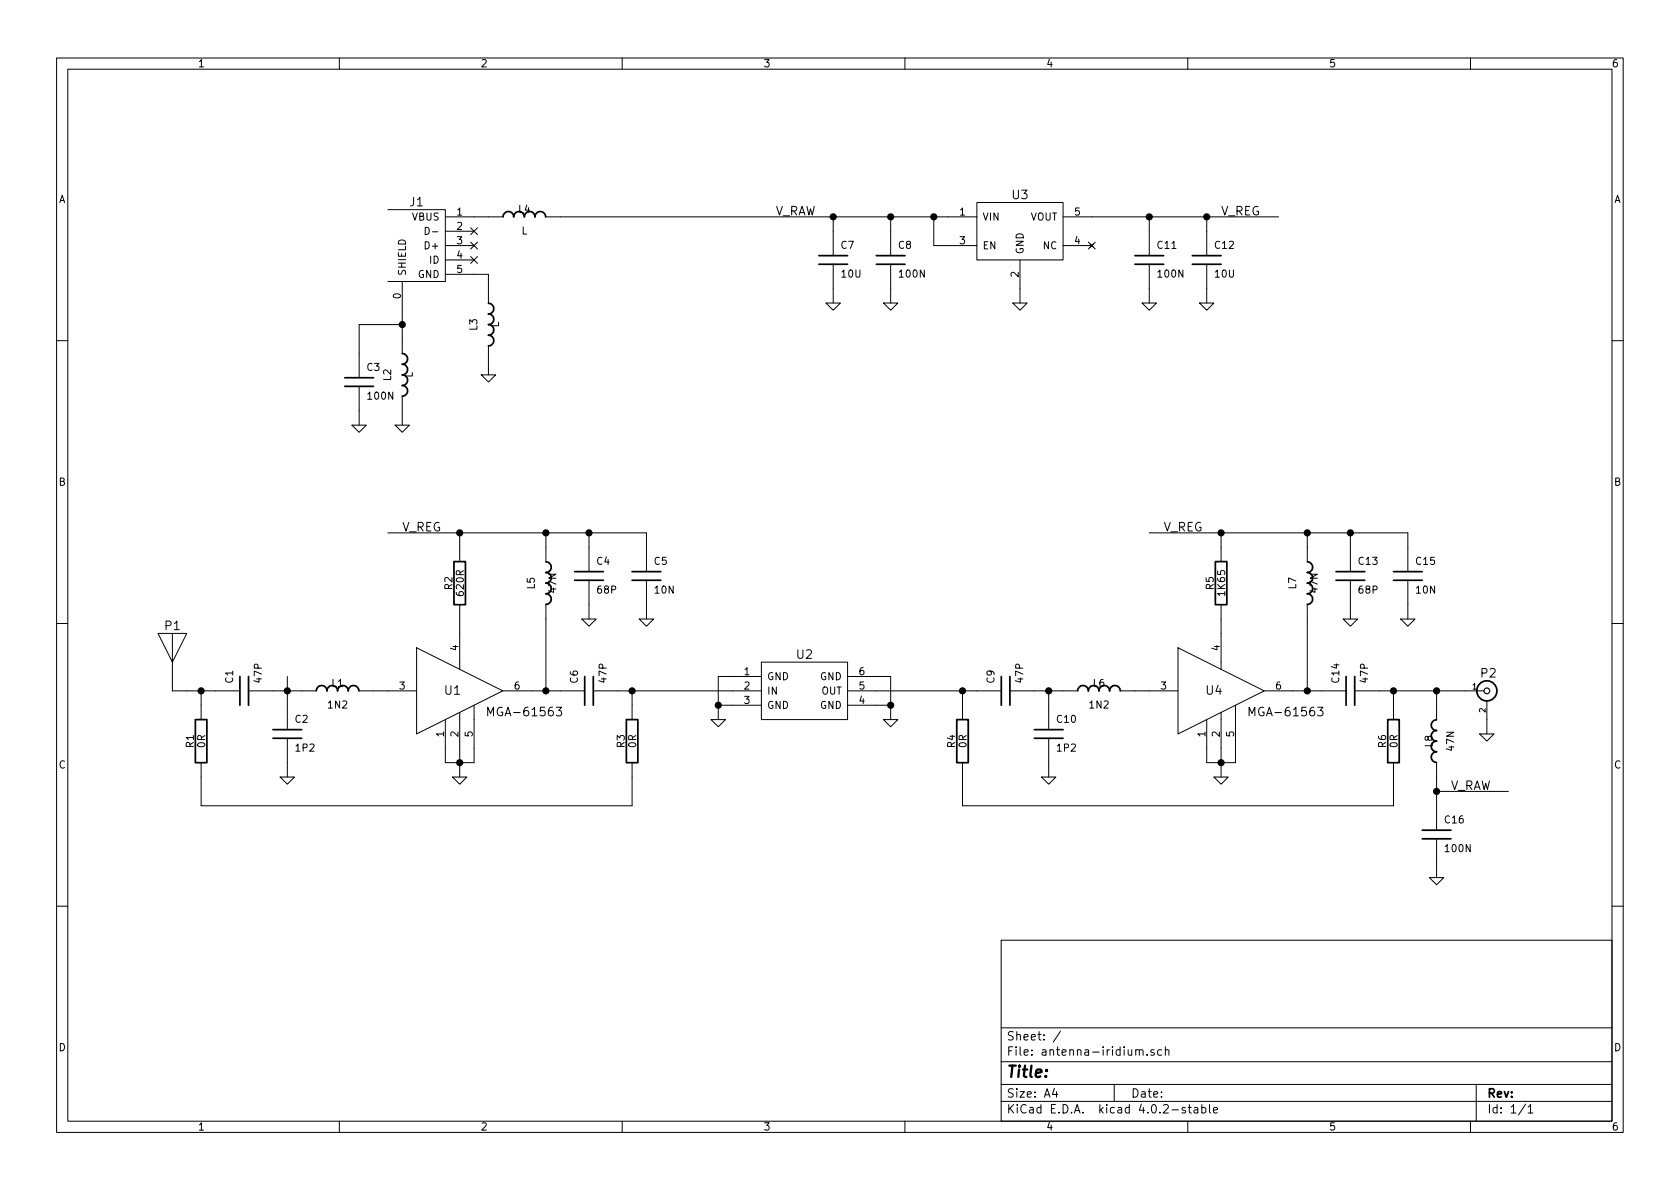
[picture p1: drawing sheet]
EESchema Schematic File Version 2
LIBS:analog_devices
LIBS:conn_power
LIBS:conn_rf
LIBS:epcos
LIBS:hackrf
LIBS:passive
LIBS:regulator
LIBS:rf_antenna
LIBS:rf_lna
LIBS:supply
LIBS:antenna-iridium-cache
EELAYER 25 0
EELAYER END
$Descr A4 11693 8268
encoding utf-8
Sheet 1 1
Title ""
Date ""
Rev ""
Comp ""
Comment1 ""
Comment2 ""
Comment3 ""
Comment4 ""
$EndDescr
$Comp
L ANT P1
U 1 1
P 1200 4800
F 0 "P1" H 1200 5250 60  0000 C CNN
F 1 "ANT" H 1200 4750 60  0001 C CNN
F 2 "antenna:TAOGLAS_IP.1621.25.4.A.02" H 1200 4800 60  0001 C CNN
F 3 "http://www.taoglas.com/wp-content/uploads/2015/06/IP.1621.25.4.A.02.pdf" H 1200 4800 60  0001 C CNN
F 4 "Taoglas" H 1200 4800 60  0001 C CNN "Mfr"
F 5 "IP.1621.25.4.A.02" H 1200 4800 60  0001 C CNN "Part"
	1    1200 4800
	1    0    0    -1  
$EndComp
$Comp
L AVAGO_MGA-62563 U1
U 1 1
P 3200 4800
F 0 "U1" H 3150 4800 60  0000 C CNN
F 1 "MGA-61563" H 3650 4650 60  0000 C CNN
F 2 "ipc_sot:IPC_SOT65P210X110-6N" H 2950 4500 60  0001 C CNN
F 3 "http://docs.avagotech.com/docs/AV02-1471EN" H 2950 4500 60  0001 C CNN
	1    3200 4800
	1    0    0    -1  
$EndComp
$Comp
L C C2
U 1 1
P 2000 5100
F 0 "C2" H 2050 5200 50  0000 L CNN
F 1 "1P2" H 2050 5000 50  0000 L CNN
F 2 "ipc_capc:IPC_CAPC1005X55N" H 2000 5100 60  0001 C CNN
F 3 "" H 2000 5100 60  0000 C CNN
F 4 "Murata" H 2000 5100 60  0001 C CNN "Mfr"
F 5 "GRM1555C1H1R2WA01" H 2000 5100 60  0001 C CNN "Part"
	1    2000 5100
	1    0    0    -1  
$EndComp
$Comp
L C C1
U 1 1
P 1700 4800
F 0 "C1" H 1750 4900 50  0000 L CNN
F 1 "47P" H 1750 4700 50  0000 L CNN
F 2 "ipc_capc:IPC_CAPC1005X55N" H 1700 4800 60  0001 C CNN
F 3 "" H 1700 4800 60  0000 C CNN
F 4 "Murata" H 1700 4800 60  0001 C CNN "Mfr"
F 5 "GRM1555C1H470FA01" H 1700 4800 60  0001 C CNN "Part"
	1    1700 4800
	0    -1   -1   0   
$EndComp
$Comp
L C C6
U 1 1
P 4100 4800
F 0 "C6" H 4150 4900 50  0000 L CNN
F 1 "47P" H 4150 4700 50  0000 L CNN
F 2 "ipc_capc:IPC_CAPC1005X55N" H 4100 4800 60  0001 C CNN
F 3 "" H 4100 4800 60  0000 C CNN
F 4 "Murata" H 4100 4800 60  0001 C CNN "Mfr"
F 5 "GRM1555C1H470FA01" H 4100 4800 60  0001 C CNN "Part"
	1    4100 4800
	0    -1   -1   0   
$EndComp
$Comp
L C C4
U 1 1
P 4100 4000
F 0 "C4" H 4150 4100 50  0000 L CNN
F 1 "68P" H 4150 3900 50  0000 L CNN
F 2 "ipc_capc:IPC_CAPC1005X55N" H 4100 4000 60  0001 C CNN
F 3 "" H 4100 4000 60  0000 C CNN
F 4 "Murata" H 4100 4000 60  0001 C CNN "Mfr"
F 5 "GRM1555C1H680FA01" H 4100 4000 60  0001 C CNN "Part"
	1    4100 4000
	1    0    0    -1  
$EndComp
$Comp
L C C5
U 1 1
P 4500 4000
F 0 "C5" H 4550 4100 50  0000 L CNN
F 1 "10N" H 4550 3900 50  0000 L CNN
F 2 "ipc_capc:IPC_CAPC1005X55N" H 4500 4000 60  0001 C CNN
F 3 "" H 4500 4000 60  0000 C CNN
F 4 "Murata" H 4500 4000 60  0001 C CNN "Mfr"
F 5 "GRM155R71E103JA01" H 4500 4000 60  0001 C CNN "Part"
	1    4500 4000
	1    0    0    -1  
$EndComp
$Comp
L L L1
U 1 1
P 2350 4800
F 0 "L1" V 2300 4800 50  0000 C CNN
F 1 "1N2" V 2450 4800 50  0000 C CNN
F 2 "ipc_indc:IPC_INDC1005X60N" H 2350 4800 60  0001 C CNN
F 3 "" H 2350 4800 60  0000 C CNN
F 4 "Murata" V 2350 4800 60  0001 C CNN "Mfr"
F 5 "LQG15HS1N2S02" V 2350 4800 60  0001 C CNN "Part"
	1    2350 4800
	0    1    1    0   
$EndComp
$Comp
L L L5
U 1 1
P 3800 4050
F 0 "L5" V 3700 4050 50  0000 C CNN
F 1 "47N" V 3850 4050 50  0000 C CNN
F 2 "ipc_indc:IPC_INDC1608X95N" H 3800 4050 60  0001 C CNN
F 3 "" H 3800 4050 60  0000 C CNN
F 4 "Murata" V 3800 4050 60  0001 C CNN "Mfr"
F 5 "LQW18AN47NG00" V 3800 4050 60  0001 C CNN "Part"
	1    3800 4050
	1    0    0    1   
$EndComp
$Comp
L R R2
U 1 1
P 3200 4050
F 0 "R2" V 3280 4050 50  0000 C CNN
F 1 "620R" V 3200 4050 50  0000 C CNN
F 2 "ipc_resc:IPC_RESC1608X55N" H 3200 4050 60  0001 C CNN
F 3 "" H 3200 4050 60  0000 C CNN
F 4 "Panasonic" V 3200 4050 60  0001 C CNN "Mfr"
F 5 "ERJ-3EKF6200V" V 3200 4050 60  0001 C CNN "Part"
	1    3200 4050
	-1   0    0    -1  
$EndComp
$Comp
L GND #PWR01
U 1 1
P 3200 5400
F 0 "#PWR01" H 3200 5400 30  0001 C CNN
F 1 "GND" H 3200 5330 30  0001 C CNN
F 2 "" H 3200 5400 60  0000 C CNN
F 3 "" H 3200 5400 60  0000 C CNN
	1    3200 5400
	1    0    0    -1  
$EndComp
$Comp
L GND #PWR02
U 1 1
P 4100 4300
F 0 "#PWR02" H 4100 4300 30  0001 C CNN
F 1 "GND" H 4100 4230 30  0001 C CNN
F 2 "" H 4100 4300 60  0000 C CNN
F 3 "" H 4100 4300 60  0000 C CNN
	1    4100 4300
	1    0    0    -1  
$EndComp
$Comp
L GND #PWR03
U 1 1
P 4500 4300
F 0 "#PWR03" H 4500 4300 30  0001 C CNN
F 1 "GND" H 4500 4230 30  0001 C CNN
F 2 "" H 4500 4300 60  0000 C CNN
F 3 "" H 4500 4300 60  0000 C CNN
	1    4500 4300
	1    0    0    -1  
$EndComp
$Comp
L GND #PWR04
U 1 1
P 2000 5400
F 0 "#PWR04" H 2000 5400 30  0001 C CNN
F 1 "GND" H 2000 5330 30  0001 C CNN
F 2 "" H 2000 5400 60  0000 C CNN
F 3 "" H 2000 5400 60  0000 C CNN
	1    2000 5400
	1    0    0    -1  
$EndComp
$Comp
L CONN_COAX P2
U 1 1
P 10350 4800
F 0 "P2" H 10360 4920 60  0000 C CNN
F 1 "CONN_COAX" V 10460 4740 40  0001 C CNN
F 2 "rf_sma:MOLEX_0732511350" H 10350 4800 60  0001 C CNN
F 3 "http://www.molex.com/pdm_docs/sd/732511352_sd.pdf" H 10350 4800 60  0001 C CNN
F 4 "Molex" H 10350 4800 60  0001 C CNN "Mfr"
F 5 "0732511350" H 10350 4800 60  0001 C CNN "Part"
	1    10350 4800
	1    0    0    -1  
$EndComp
$Comp
L C C14
U 1 1
P 9400 4800
F 0 "C14" H 9450 4900 50  0000 L CNN
F 1 "47P" H 9450 4700 50  0000 L CNN
F 2 "ipc_capc:IPC_CAPC1005X55N" H 9400 4800 60  0001 C CNN
F 3 "" H 9400 4800 60  0000 C CNN
F 4 "Murata" H 9400 4800 60  0001 C CNN "Mfr"
F 5 "GRM1555C1H470FA01" H 9400 4800 60  0001 C CNN "Part"
	1    9400 4800
	0    -1   -1   0   
$EndComp
$Comp
L AVAGO_MGA-62563 U4
U 1 1
P 8500 4800
F 0 "U4" H 8450 4800 60  0000 C CNN
F 1 "MGA-61563" H 8950 4650 60  0000 C CNN
F 2 "ipc_sot:IPC_SOT65P210X110-6N" H 8250 4500 60  0001 C CNN
F 3 "http://docs.avagotech.com/docs/AV02-1471EN" H 8250 4500 60  0001 C CNN
	1    8500 4800
	1    0    0    -1  
$EndComp
$Comp
L R R5
U 1 1
P 8500 4050
F 0 "R5" V 8580 4050 50  0000 C CNN
F 1 "1K65" V 8500 4050 50  0000 C CNN
F 2 "ipc_resc:IPC_RESC1608X55N" H 8500 4050 60  0001 C CNN
F 3 "" H 8500 4050 60  0000 C CNN
F 4 "Panasonic" V 8500 4050 60  0001 C CNN "Mfr"
F 5 "ERJ-3EKF1651V" V 8500 4050 60  0001 C CNN "Part"
	1    8500 4050
	-1   0    0    -1  
$EndComp
$Comp
L L L7
U 1 1
P 9100 4050
F 0 "L7" V 9000 4050 50  0000 C CNN
F 1 "47N" V 9150 4050 50  0000 C CNN
F 2 "ipc_indc:IPC_INDC1608X95N" H 9100 4050 60  0001 C CNN
F 3 "" H 9100 4050 60  0000 C CNN
F 4 "Murata" V 9100 4050 60  0001 C CNN "Mfr"
F 5 "LQW18AN47NG00" V 9100 4050 60  0001 C CNN "Part"
	1    9100 4050
	1    0    0    1   
$EndComp
$Comp
L C C13
U 1 1
P 9400 4000
F 0 "C13" H 9450 4100 50  0000 L CNN
F 1 "68P" H 9450 3900 50  0000 L CNN
F 2 "ipc_capc:IPC_CAPC1005X55N" H 9400 4000 60  0001 C CNN
F 3 "" H 9400 4000 60  0000 C CNN
F 4 "Murata" H 9400 4000 60  0001 C CNN "Mfr"
F 5 "GRM1555C1H680FA01" H 9400 4000 60  0001 C CNN "Part"
	1    9400 4000
	1    0    0    -1  
$EndComp
$Comp
L C C15
U 1 1
P 9800 4000
F 0 "C15" H 9850 4100 50  0000 L CNN
F 1 "10N" H 9850 3900 50  0000 L CNN
F 2 "ipc_capc:IPC_CAPC1005X55N" H 9800 4000 60  0001 C CNN
F 3 "" H 9800 4000 60  0000 C CNN
F 4 "Murata" H 9800 4000 60  0001 C CNN "Mfr"
F 5 "GRM155R71E103JA01" H 9800 4000 60  0001 C CNN "Part"
	1    9800 4000
	1    0    0    -1  
$EndComp
$Comp
L GND #PWR05
U 1 1
P 9400 4300
F 0 "#PWR05" H 9400 4300 30  0001 C CNN
F 1 "GND" H 9400 4230 30  0001 C CNN
F 2 "" H 9400 4300 60  0000 C CNN
F 3 "" H 9400 4300 60  0000 C CNN
	1    9400 4300
	1    0    0    -1  
$EndComp
$Comp
L GND #PWR06
U 1 1
P 9800 4300
F 0 "#PWR06" H 9800 4300 30  0001 C CNN
F 1 "GND" H 9800 4230 30  0001 C CNN
F 2 "" H 9800 4300 60  0000 C CNN
F 3 "" H 9800 4300 60  0000 C CNN
	1    9800 4300
	1    0    0    -1  
$EndComp
$Comp
L GND #PWR07
U 1 1
P 8500 5400
F 0 "#PWR07" H 8500 5400 30  0001 C CNN
F 1 "GND" H 8500 5330 30  0001 C CNN
F 2 "" H 8500 5400 60  0000 C CNN
F 3 "" H 8500 5400 60  0000 C CNN
	1    8500 5400
	1    0    0    -1  
$EndComp
$Comp
L L L6
U 1 1
P 7650 4800
F 0 "L6" V 7600 4800 50  0000 C CNN
F 1 "1N2" V 7750 4800 50  0000 C CNN
F 2 "ipc_indc:IPC_INDC1005X60N" H 7650 4800 60  0001 C CNN
F 3 "" H 7650 4800 60  0000 C CNN
F 4 "Murata" V 7650 4800 60  0001 C CNN "Mfr"
F 5 "LQG15HS1N2S02" V 7650 4800 60  0001 C CNN "Part"
	1    7650 4800
	0    1    1    0   
$EndComp
$Comp
L C C10
U 1 1
P 7300 5100
F 0 "C10" H 7350 5200 50  0000 L CNN
F 1 "1P2" H 7350 5000 50  0000 L CNN
F 2 "ipc_capc:IPC_CAPC1005X55N" H 7300 5100 60  0001 C CNN
F 3 "" H 7300 5100 60  0000 C CNN
F 4 "Murata" H 7300 5100 60  0001 C CNN "Mfr"
F 5 "GRM1555C1H1R2WA01" H 7300 5100 60  0001 C CNN "Part"
	1    7300 5100
	1    0    0    -1  
$EndComp
$Comp
L GND #PWR08
U 1 1
P 7300 5400
F 0 "#PWR08" H 7300 5400 30  0001 C CNN
F 1 "GND" H 7300 5330 30  0001 C CNN
F 2 "" H 7300 5400 60  0000 C CNN
F 3 "" H 7300 5400 60  0000 C CNN
	1    7300 5400
	1    0    0    -1  
$EndComp
$Comp
L GND #PWR09
U 1 1
P 10350 5100
F 0 "#PWR09" H 10350 5100 30  0001 C CNN
F 1 "GND" H 10350 5030 30  0001 C CNN
F 2 "" H 10350 5100 60  0000 C CNN
F 3 "" H 10350 5100 60  0000 C CNN
	1    10350 5100
	1    0    0    -1  
$EndComp
$Comp
L EPCOS_DCC6C U2
U 1 1
P 5600 4800
F 0 "U2" H 5600 5050 60  0000 C CNN
F 1 "EPCOS_DCC6C" H 5600 4550 60  0001 C CNN
F 2 "epcos:EPCOS_DCC6C" H 5600 4800 60  0001 C CNN
F 3 "http://wireless.murata.com/RFM/data/sf2250e.pdf" H 5600 4800 60  0001 C CNN
F 4 "Murata" H 5600 4800 60  0001 C CNN "Mfr"
F 5 "SF2250E" H 5600 4550 60  0001 C CNN "Part"
	1    5600 4800
	1    0    0    -1  
$EndComp
$Comp
L C C9
U 1 1
P 7000 4800
F 0 "C9" H 7050 4900 50  0000 L CNN
F 1 "47P" H 7050 4700 50  0000 L CNN
F 2 "ipc_capc:IPC_CAPC1005X55N" H 7000 4800 60  0001 C CNN
F 3 "" H 7000 4800 60  0000 C CNN
F 4 "Murata" H 7000 4800 60  0001 C CNN "Mfr"
F 5 "GRM1555C1H470FA01" H 7000 4800 60  0001 C CNN "Part"
	1    7000 4800
	0    -1   -1   0   
$EndComp
$Comp
L GND #PWR010
U 1 1
P 6200 5000
F 0 "#PWR010" H 6200 5000 30  0001 C CNN
F 1 "GND" H 6200 4930 30  0001 C CNN
F 2 "" H 6200 5000 60  0000 C CNN
F 3 "" H 6200 5000 60  0000 C CNN
	1    6200 5000
	1    0    0    -1  
$EndComp
$Comp
L GND #PWR011
U 1 1
P 5000 5000
F 0 "#PWR011" H 5000 5000 30  0001 C CNN
F 1 "GND" H 5000 4930 30  0001 C CNN
F 2 "" H 5000 5000 60  0000 C CNN
F 3 "" H 5000 5000 60  0000 C CNN
	1    5000 5000
	1    0    0    -1  
$EndComp
$Comp
L ADP151_TSOT U3
U 1 1
P 7100 1600
F 0 "U3" H 7100 1850 60  0000 C CNN
F 1 "ADP151_TSOT" H 7450 1350 60  0001 C CNN
F 2 "ipc_sot:IPC_SOT95P280X110-5N" H 7100 1600 60  0001 C CNN
F 3 "" H 7100 1600 60  0000 C CNN
F 4 "Analog Devices" H 7100 1600 60  0001 C CNN "Mfr"
F 5 "ADP151AUJZ-3.0-R7" H 7100 1600 60  0001 C CNN "Part"
	1    7100 1600
	1    0    0    -1  
$EndComp
$Comp
L C C8
U 1 1
P 6200 1800
F 0 "C8" H 6250 1900 50  0000 L CNN
F 1 "100N" H 6250 1700 50  0000 L CNN
F 2 "ipc_capc:IPC_CAPC1608X95N" H 6200 1800 60  0001 C CNN
F 3 "" H 6200 1800 60  0000 C CNN
	1    6200 1800
	1    0    0    -1  
$EndComp
NoConn ~ 7600 1700
$Comp
L GND #PWR012
U 1 1
P 7100 2100
F 0 "#PWR012" H 7100 2100 30  0001 C CNN
F 1 "GND" H 7100 2030 30  0001 C CNN
F 2 "" H 7100 2100 60  0000 C CNN
F 3 "" H 7100 2100 60  0000 C CNN
	1    7100 2100
	1    0    0    -1  
$EndComp
$Comp
L C C7
U 1 1
P 5800 1800
F 0 "C7" H 5850 1900 50  0000 L CNN
F 1 "10U" H 5850 1700 50  0000 L CNN
F 2 "ipc_capc:IPC_CAPC2012X140N" H 5800 1800 60  0001 C CNN
F 3 "" H 5800 1800 60  0000 C CNN
	1    5800 1800
	1    0    0    -1  
$EndComp
$Comp
L GND #PWR013
U 1 1
P 6200 2100
F 0 "#PWR013" H 6200 2100 30  0001 C CNN
F 1 "GND" H 6200 2030 30  0001 C CNN
F 2 "" H 6200 2100 60  0000 C CNN
F 3 "" H 6200 2100 60  0000 C CNN
	1    6200 2100
	1    0    0    -1  
$EndComp
$Comp
L GND #PWR014
U 1 1
P 5800 2100
F 0 "#PWR014" H 5800 2100 30  0001 C CNN
F 1 "GND" H 5800 2030 30  0001 C CNN
F 2 "" H 5800 2100 60  0000 C CNN
F 3 "" H 5800 2100 60  0000 C CNN
	1    5800 2100
	1    0    0    -1  
$EndComp
$Comp
L C C11
U 1 1
P 8000 1800
F 0 "C11" H 8050 1900 50  0000 L CNN
F 1 "100N" H 8050 1700 50  0000 L CNN
F 2 "ipc_capc:IPC_CAPC1608X95N" H 8000 1800 60  0001 C CNN
F 3 "" H 8000 1800 60  0000 C CNN
	1    8000 1800
	1    0    0    -1  
$EndComp
$Comp
L C C12
U 1 1
P 8400 1800
F 0 "C12" H 8450 1900 50  0000 L CNN
F 1 "10U" H 8450 1700 50  0000 L CNN
F 2 "ipc_capc:IPC_CAPC2012X140N" H 8400 1800 60  0001 C CNN
F 3 "" H 8400 1800 60  0000 C CNN
	1    8400 1800
	1    0    0    -1  
$EndComp
$Comp
L GND #PWR015
U 1 1
P 8000 2100
F 0 "#PWR015" H 8000 2100 30  0001 C CNN
F 1 "GND" H 8000 2030 30  0001 C CNN
F 2 "" H 8000 2100 60  0000 C CNN
F 3 "" H 8000 2100 60  0000 C CNN
	1    8000 2100
	1    0    0    -1  
$EndComp
$Comp
L GND #PWR016
U 1 1
P 8400 2100
F 0 "#PWR016" H 8400 2100 30  0001 C CNN
F 1 "GND" H 8400 2030 30  0001 C CNN
F 2 "" H 8400 2100 60  0000 C CNN
F 3 "" H 8400 2100 60  0000 C CNN
	1    8400 2100
	1    0    0    -1  
$EndComp
$Comp
L C C16
U 1 1
P 10000 5800
F 0 "C16" H 10050 5900 50  0000 L CNN
F 1 "100N" H 10050 5700 50  0000 L CNN
F 2 "ipc_capc:IPC_CAPC1608X95N" H 10000 5800 60  0001 C CNN
F 3 "" H 10000 5800 60  0000 C CNN
	1    10000 5800
	1    0    0    -1  
$EndComp
Text Label 10100 5500 0    60   ~ 0
V_RAW
Text Label 5400 1500 0    60   ~ 0
V_RAW
Text Label 8500 1500 0    60   ~ 0
V_REG
Text Label 8100 3700 0    60   ~ 0
V_REG
Text Label 2800 3700 0    60   ~ 0
V_REG
$Comp
L GSG-USB-MICRO-B-SHIELDED J1
U 1 1
P 3050 1700
F 0 "J1" H 3200 2000 60  0000 C CNN
F 1 "GSG-USB-MICRO-B-SHIELDED" V 3450 1700 60  0001 C CNN
F 2 "hackrf:GSG-USB-MICROB-FCI-10103592" H 3050 1700 60  0001 C CNN
F 3 "" H 3050 1700 60  0000 C CNN
	1    3050 1700
	-1   0    0    -1  
$EndComp
$Comp
L L L4
U 1 1
P 3650 1500
F 0 "L4" V 3600 1500 50  0000 C CNN
F 1 "L" V 3750 1500 50  0000 C CNN
F 2 "ipc_indc:IPC_INDC1608X95N" H 3650 1500 60  0001 C CNN
F 3 "" H 3650 1500 60  0000 C CNN
	1    3650 1500
	0    1    1    0   
$EndComp
$Comp
L L L2
U 1 1
P 2800 2600
F 0 "L2" V 2700 2600 50  0000 C CNN
F 1 "L" V 2850 2600 50  0000 C CNN
F 2 "ipc_indc:IPC_INDC1608X95N" H 2800 2600 60  0001 C CNN
F 3 "" H 2800 2600 60  0000 C CNN
	1    2800 2600
	1    0    0    1   
$EndComp
$Comp
L L L3
U 1 1
P 3400 2250
F 0 "L3" V 3300 2250 50  0000 C CNN
F 1 "L" V 3450 2250 50  0000 C CNN
F 2 "ipc_indc:IPC_INDC1608X95N" H 3400 2250 60  0001 C CNN
F 3 "" H 3400 2250 60  0000 C CNN
	1    3400 2250
	1    0    0    1   
$EndComp
$Comp
L GND #PWR017
U 1 1
P 3400 2600
F 0 "#PWR017" H 3400 2600 30  0001 C CNN
F 1 "GND" H 3400 2530 30  0001 C CNN
F 2 "" H 3400 2600 60  0000 C CNN
F 3 "" H 3400 2600 60  0000 C CNN
	1    3400 2600
	1    0    0    -1  
$EndComp
$Comp
L GND #PWR018
U 1 1
P 2800 2950
F 0 "#PWR018" H 2800 2950 30  0001 C CNN
F 1 "GND" H 2800 2880 30  0001 C CNN
F 2 "" H 2800 2950 60  0000 C CNN
F 3 "" H 2800 2950 60  0000 C CNN
	1    2800 2950
	1    0    0    -1  
$EndComp
NoConn ~ 3300 1800
NoConn ~ 3300 1700
NoConn ~ 3300 1600
$Comp
L GND #PWR019
U 1 1
P 2500 2950
F 0 "#PWR019" H 2500 2950 30  0001 C CNN
F 1 "GND" H 2500 2880 30  0001 C CNN
F 2 "" H 2500 2950 60  0000 C CNN
F 3 "" H 2500 2950 60  0000 C CNN
	1    2500 2950
	1    0    0    -1  
$EndComp
$Comp
L C C3
U 1 1
P 2500 2650
F 0 "C3" H 2550 2750 50  0000 L CNN
F 1 "100N" H 2550 2550 50  0000 L CNN
F 2 "ipc_capc:IPC_CAPC2012X140N" H 2500 2650 60  0001 C CNN
F 3 "" H 2500 2650 60  0000 C CNN
	1    2500 2650
	1    0    0    -1  
$EndComp
Wire Wire Line
	1900 4800 2100 4800
Wire Wire Line
	2000 4700 2000 4900
Connection ~ 2000 4800
Wire Wire Line
	2600 4800 2700 4800
Wire Wire Line
	3200 4400 3200 4300
Wire Wire Line
	3200 3800 3200 3700
Wire Wire Line
	2700 3700 4500 3700
Wire Wire Line
	3800 3700 3800 3800
Wire Wire Line
	3800 4300 3800 4800
Wire Wire Line
	3700 4800 3900 4800
Connection ~ 3800 4800
Wire Wire Line
	4100 3700 4100 3800
Connection ~ 3800 3700
Wire Wire Line
	4500 3700 4500 3800
Connection ~ 4100 3700
Wire Wire Line
	3100 5200 3100 5300
Wire Wire Line
	3100 5300 3300 5300
Wire Wire Line
	3200 5200 3200 5400
Wire Wire Line
	3300 5300 3300 5200
Connection ~ 3200 5300
Wire Wire Line
	4100 4300 4100 4200
Wire Wire Line
	4500 4300 4500 4200
Wire Wire Line
	2000 5300 2000 5400
Wire Wire Line
	9000 4800 9200 4800
Wire Wire Line
	9100 4800 9100 4300
Connection ~ 9100 4800
Wire Wire Line
	8500 4300 8500 4400
Wire Wire Line
	8400 5200 8400 5300
Wire Wire Line
	8400 5300 8600 5300
Wire Wire Line
	8500 5200 8500 5400
Wire Wire Line
	8600 5300 8600 5200
Connection ~ 8500 5300
Wire Wire Line
	7900 4800 8000 4800
Wire Wire Line
	7200 4800 7400 4800
Wire Wire Line
	7300 5300 7300 5400
Wire Wire Line
	8500 3800 8500 3700
Wire Wire Line
	8000 3700 9800 3700
Wire Wire Line
	9100 3700 9100 3800
Wire Wire Line
	9400 3700 9400 3800
Connection ~ 9100 3700
Wire Wire Line
	9800 3700 9800 3800
Connection ~ 9400 3700
Wire Wire Line
	9400 4200 9400 4300
Wire Wire Line
	9800 4200 9800 4300
Wire Wire Line
	10350 5000 10350 5100
Wire Wire Line
	4300 4800 5100 4800
Wire Wire Line
	6800 4800 6100 4800
Wire Wire Line
	6100 4900 6200 4900
Wire Wire Line
	6200 4700 6200 5000
Wire Wire Line
	6100 4700 6200 4700
Connection ~ 6200 4900
Wire Wire Line
	5100 4900 5000 4900
Wire Wire Line
	5000 4700 5000 5000
Wire Wire Line
	5100 4700 5000 4700
Connection ~ 5000 4900
Wire Wire Line
	6600 1700 6500 1700
Wire Wire Line
	6500 1500 6500 1700
Wire Wire Line
	3900 1500 6600 1500
Wire Wire Line
	7100 2000 7100 2100
Wire Wire Line
	6200 1500 6200 1600
Connection ~ 6500 1500
Wire Wire Line
	5800 1500 5800 1600
Connection ~ 6200 1500
Wire Wire Line
	5800 2100 5800 2000
Wire Wire Line
	6200 2100 6200 2000
Connection ~ 5800 1500
Wire Wire Line
	7600 1500 8900 1500
Wire Wire Line
	8000 1500 8000 1600
Wire Wire Line
	8400 1500 8400 1600
Connection ~ 8000 1500
Wire Wire Line
	8000 2100 8000 2000
Wire Wire Line
	8400 2100 8400 2000
Wire Wire Line
	9600 4800 10200 4800
Connection ~ 8400 1500
Connection ~ 8500 3700
Connection ~ 3200 3700
Wire Wire Line
	2800 2150 2800 2350
Wire Wire Line
	2800 2850 2800 2950
Wire Wire Line
	3400 2500 3400 2600
Wire Wire Line
	3300 1500 3400 1500
Wire Wire Line
	2500 2850 2500 2950
Wire Wire Line
	2500 2250 2500 2450
Connection ~ 2800 2250
Wire Wire Line
	2800 2250 2500 2250
Wire Wire Line
	3300 1900 3400 1900
Wire Wire Line
	3400 1900 3400 2000
$Comp
L R R1
U 1 1
P 1400 5150
F 0 "R1" V 1480 5150 50  0000 C CNN
F 1 "0R" V 1400 5150 50  0000 C CNN
F 2 "ipc_resc:IPC_RESC1005X40N" H 1400 5150 60  0001 C CNN
F 3 "" H 1400 5150 60  0000 C CNN
	1    1400 5150
	-1   0    0    1   
$EndComp
$Comp
L R R3
U 1 1
P 4400 5150
F 0 "R3" V 4480 5150 50  0000 C CNN
F 1 "0R" V 4400 5150 50  0000 C CNN
F 2 "ipc_resc:IPC_RESC1005X40N" H 4400 5150 60  0001 C CNN
F 3 "" H 4400 5150 60  0000 C CNN
	1    4400 5150
	-1   0    0    -1  
$EndComp
Wire Wire Line
	6700 5400 6700 5600
Wire Wire Line
	6700 5600 9700 5600
Wire Wire Line
	9700 5600 9700 5400
Wire Wire Line
	9700 4900 9700 4800
Connection ~ 9700 4800
Wire Wire Line
	7300 4900 7300 4800
Connection ~ 7300 4800
$Comp
L L L8
U 1 1
P 10000 5150
F 0 "L8" V 9950 5150 50  0000 C CNN
F 1 "47N" V 10100 5150 50  0000 C CNN
F 2 "ipc_indc:IPC_INDC1608X95N" H 10000 5150 60  0001 C CNN
F 3 "" H 10000 5150 60  0000 C CNN
F 4 "Murata" V 10000 5150 60  0001 C CNN "Mfr"
F 5 "LQW18AN47NG00" V 10000 5150 60  0001 C CNN "Part"
	1    10000 5150
	1    0    0    -1  
$EndComp
$Comp
L R R4
U 1 1
P 6700 5150
F 0 "R4" V 6780 5150 50  0000 C CNN
F 1 "0R" V 6700 5150 50  0000 C CNN
F 2 "ipc_resc:IPC_RESC1005X40N" H 6700 5150 60  0001 C CNN
F 3 "" H 6700 5150 60  0000 C CNN
	1    6700 5150
	-1   0    0    -1  
$EndComp
$Comp
L R R6
U 1 1
P 9700 5150
F 0 "R6" V 9780 5150 50  0000 C CNN
F 1 "0R" V 9700 5150 50  0000 C CNN
F 2 "ipc_resc:IPC_RESC1005X40N" H 9700 5150 60  0001 C CNN
F 3 "" H 9700 5150 60  0000 C CNN
	1    9700 5150
	-1   0    0    -1  
$EndComp
Wire Wire Line
	10000 5400 10000 5600
Wire Wire Line
	10000 5500 10500 5500
Connection ~ 10000 5500
$Comp
L GND #PWR020
U 1 1
P 10000 6100
F 0 "#PWR020" H 10000 6100 30  0001 C CNN
F 1 "GND" H 10000 6030 30  0001 C CNN
F 2 "" H 10000 6100 60  0000 C CNN
F 3 "" H 10000 6100 60  0000 C CNN
	1    10000 6100
	1    0    0    -1  
$EndComp
Wire Wire Line
	10000 6100 10000 6000
Wire Wire Line
	10000 4900 10000 4800
Connection ~ 10000 4800
Wire Wire Line
	1300 4800 1500 4800
Wire Wire Line
	1400 4800 1400 4900
Connection ~ 1400 4800
Wire Wire Line
	1400 5400 1400 5600
Wire Wire Line
	1400 5600 4400 5600
Wire Wire Line
	4400 5600 4400 5400
Wire Wire Line
	4400 4900 4400 4800
Connection ~ 4400 4800
Wire Wire Line
	6700 4900 6700 4800
Connection ~ 6700 4800
$EndSCHEMATC
